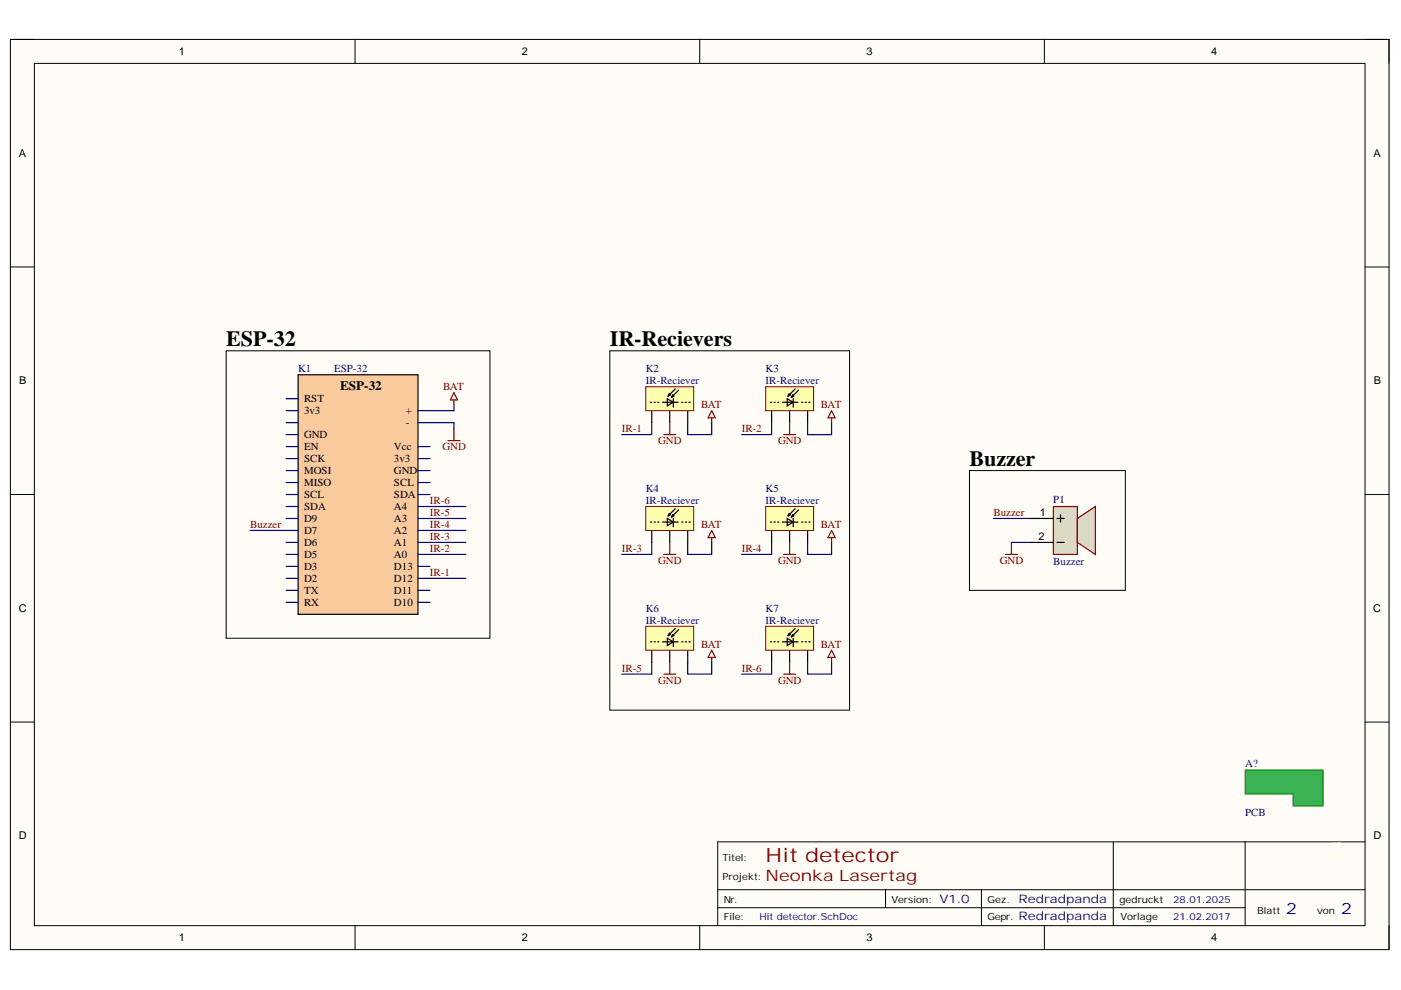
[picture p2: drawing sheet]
<svg xmlns="http://www.w3.org/2000/svg" width="297mm" height="210mm" viewBox="0 0 297 210" stroke-linecap="round" stroke-linejoin="round" font-family="sans-serif">
<path d="M2.2 8.4h292.3v192.9h-292.3z" fill-rule="evenodd" fill="#fffcf8"/>
<path d="M2.2 8.4h292.3v192.9h-292.3z" fill="none" stroke="#000" stroke-width=".21"/>
<path d="M7.3 13.4h282.1v182.9h-282.1z" fill-rule="evenodd" fill="#fffcf8"/>
<g fill="none" stroke="#000" stroke-width=".21">
<path d="M2.2 8.4h5.1M7.3 13.4h282.1v182.9h-282.1zM75.3 8.4v5M148.4 8.4v5M221.4 8.4v5M289.4 8.4h5.1v5M2.2 56.6h5.1M289.4 56.6h5.1M2.2 104.9h5.1M289.4 104.9h5.1M2.2 153.1h5.1M289.4 153.1h5.1"/>
<path d="M236 178.5v17.8M264 178.5v17.8M289.4 178.5h-137.2v17.8M75.3 196.3v5M148.4 196.3v5M152.2 188.6h137.2M152.2 192.5h111.8M187.8 188.6v3.9M208.1 188.6v7.7M221.4 196.3v5M294.5 196.3v5"/>
</g>
<path d="M283.6 178.9l.5-.2 .4 .2a.44 .44 0 0 1-.4 .4 .44 .44 0 0 1-.5-.4z" fill="#ffffe8"/>
<path d="M283.6 178.9l.5-.2 .4 .2a.44 .44 0 0 1-.4 .4 .44 .44 0 0 1-.5-.4z" fill="none" stroke="#ffffe8" stroke-width=".21"/>
<path d="M282 179.3l.6-.6h1.5l.2 .3-.2 .3z" fill-rule="evenodd" fill="#ffffe8"/>
<path d="M282 179.3l.6-.6h1.5l.2 .3-.2 .3z" fill="none" stroke="#ffffe8" stroke-width=".21"/>
<path d="M283.9 181.4l.4-.1 .5 .1a.44 .44 0 0 1-.5 .4 .44 .44 0 0 1-.4-.4z" fill="#ffffe8"/>
<path d="M283.9 181.4l.4-.1 .5 .1a.44 .44 0 0 1-.5 .4 .44 .44 0 0 1-.4-.4z" fill="none" stroke="#ffffe8" stroke-width=".21"/>
<path d="M280.8 181.8l.5-.5h3.3l.2 .2-.2 .3z" fill-rule="evenodd" fill="#ffffe8"/>
<path d="M280.8 181.8l.5-.5h3.3l.2 .2-.2 .3z" fill="none" stroke="#ffffe8" stroke-width=".21"/>
<path d="M264 163.3h16.5v7.6h-6.3v-2.6h-10.2z" fill-rule="evenodd" fill="#3bb253"/>
<path d="M264 163.3h16.5v7.6h-6.3v-2.6h-10.2z" fill="none" stroke="#008000" stroke-width=".21"/>
<path d="M223.3 107.4h5.1v10.2h-5.1z" fill-rule="evenodd" fill="#dcd9c7"/>
<path d="M223.3 107.4h5.1v10.2h-5.1z" fill="none" stroke="#800000" stroke-width=".25"/>
<path d="M228.4 109.9l3.8-2.5v10.2l-3.8-2.6z" fill-rule="evenodd" fill="#dcd9c7"/>
<path d="M213.2 117.6h2.5M214.4 115v2.6M228.4 109.9l3.8-2.5v10.2l-3.8-2.6z" fill="none" stroke="#800000" stroke-width=".25"/>
<path d="M218.3 109.9h5M218.3 115h5M224.1 109.9h1.5M224.1 115h1.5M224.9 109.2v1.5" fill="none" stroke="#000" stroke-width=".25"/>
<path d="M63.2 79.5h25.4v50.7h-25.4z" fill-rule="evenodd" fill="#f9cb9c"/>
<path d="M63.2 79.5h25.4v50.7h-25.4zM138.2 87.1v2.5M142 87.1v2.5M145.8 87.1v2.5" fill="none" stroke="#000" stroke-width=".25"/>
<path d="M95 93.4h2.5M96.2 83.3l.8 1.5h-1.5zM96.2 84.8v1M96.2 90.9v2.5" fill="none" stroke="#800000" stroke-width=".25"/>
<path d="M136.9 82h10.2v5.1h-10.2z" fill-rule="evenodd" fill="#ffffb0"/>
<path d="M136.9 82h10.2v5.1h-10.2z" fill="none" stroke="#800000" stroke-width=".21"/>
<g fill="none" stroke="#000" stroke-width=".25">
<path d="M137.9 85.3h.3M138.7 85.3h.2M139.5 85.3h.2M140.5 85.3h3.3M141.5 84.5l1.3 .8-1.3 .8zM141.9 83.5l.3 .2-.5 .3zM142.6 83.7l.3 .3-.5 .2zM142.8 84.5v1.8M143.2 82.5l-1.5 1.5M143.9 82.7l-1.5 1.5M144.5 85.3h.3M145.3 85.3h.3"/>
<path d="M146.1 85.3h.2M138.2 112.5v2.5M142 112.5v2.5M145.8 112.5v2.5"/>
</g>
<path d="M140.7 92.2h2.6M142 89.6v2.6M150.9 87.1l.8 1.5h-1.6zM150.9 88.6v1" fill="none" stroke="#800000" stroke-width=".25"/>
<path d="M136.9 107.4h10.2v5.1h-10.2z" fill-rule="evenodd" fill="#ffffb0"/>
<path d="M136.9 107.4h10.2v5.1h-10.2z" fill="none" stroke="#800000" stroke-width=".21"/>
<g fill="none" stroke="#000" stroke-width=".25">
<path d="M137.9 110.7h.3M138.7 110.7h.2M139.5 110.7h.2M140.5 110.7h3.3M141.5 109.9l1.3 .8-1.3 .8zM141.9 108.9l.3 .2-.5 .3zM142.6 109.1l.3 .3-.5 .2zM142.8 109.9v1.8M143.2 107.9l-1.5 1.5M143.9 108.1l-1.5 1.5M144.5 110.7h.3M145.3 110.7h.3"/>
<path d="M146.1 110.7h.2M138.2 137.9v2.5M142 137.9v2.5M145.8 137.9v2.5"/>
</g>
<path d="M140.7 117.5h2.6M142 115v2.5M150.9 112.5l.8 1.5h-1.6zM150.9 114v1" fill="none" stroke="#800000" stroke-width=".25"/>
<path d="M136.9 132.8h10.2v5.1h-10.2z" fill-rule="evenodd" fill="#ffffb0"/>
<path d="M136.9 132.8h10.2v5.1h-10.2z" fill="none" stroke="#800000" stroke-width=".21"/>
<g fill="none" stroke="#000" stroke-width=".25">
<path d="M163.6 87.1v2.5M167.4 87.1v2.5M171.2 87.1v2.5M137.9 136.1h.3M138.7 136.1h.2M139.5 136.1h.2M140.5 136.1h3.3M141.5 135.3l1.3 .8-1.3 .7zM141.9 134.3l.3 .2-.5 .3zM142.6 134.5l.3 .3-.5 .2zM142.8 135.3v1.8M143.2 133.3l-1.5 1.5"/>
<path d="M143.9 133.5l-1.5 1.5M144.5 136.1h.3M145.3 136.1h.3M146.1 136.1h.2"/>
</g>
<path d="M150.9 137.9l.8 1.5h-1.6zM150.9 139.4v1M140.7 142.9h2.6M142 140.4v2.5" fill="none" stroke="#800000" stroke-width=".25"/>
<path d="M162.3 82h10.2v5.1h-10.2z" fill-rule="evenodd" fill="#ffffb0"/>
<path d="M162.3 82h10.2v5.1h-10.2z" fill="none" stroke="#800000" stroke-width=".21"/>
<g fill="none" stroke="#000" stroke-width=".25">
<path d="M163.3 85.3h.3M164.1 85.3h.3M164.9 85.3h.2M165.9 85.3h3.3M166.9 84.5l1.3 .8-1.3 .8zM167.3 83.5l.3 .2-.5 .3zM168 83.7l.3 .3-.5 .2zM168.2 84.5v1.8M168.6 82.5l-1.5 1.5M169.3 82.7l-1.5 1.5M170 85.3h.2M170.7 85.3h.3"/>
<path d="M171.5 85.3h.2M163.6 112.5v2.5M167.4 112.5v2.5M171.2 112.5v2.5"/>
</g>
<path d="M166.1 92.2h2.6M167.4 89.6v2.6M176.3 87.1l.8 1.5h-1.6zM176.3 88.6v1" fill="none" stroke="#800000" stroke-width=".25"/>
<path d="M162.3 107.4h10.2v5.1h-10.2z" fill-rule="evenodd" fill="#ffffb0"/>
<path d="M162.3 107.4h10.2v5.1h-10.2z" fill="none" stroke="#800000" stroke-width=".21"/>
<g fill="none" stroke="#000" stroke-width=".25">
<path d="M163.3 110.7h.3M164.1 110.7h.3M164.9 110.7h.2M165.9 110.7h3.3M166.9 109.9l1.3 .8-1.3 .8zM167.3 108.9l.3 .2-.5 .3zM168 109.1l.3 .3-.5 .2zM168.2 109.9v1.8M168.6 107.9l-1.5 1.5M169.3 108.1l-1.5 1.5M170 110.7h.2M170.7 110.7h.3"/>
<path d="M171.5 110.7h.2M163.6 137.9v2.5M167.4 137.9v2.5M171.2 137.9v2.5"/>
</g>
<path d="M166.1 117.5h2.6M167.4 115v2.5M176.3 112.5l.8 1.5h-1.6zM176.3 114v1" fill="none" stroke="#800000" stroke-width=".25"/>
<path d="M162.3 132.8h10.2v5.1h-10.2z" fill-rule="evenodd" fill="#ffffb0"/>
<path d="M162.3 132.8h10.2v5.1h-10.2z" fill="none" stroke="#800000" stroke-width=".21"/>
<g fill="none" stroke="#000" stroke-width=".25">
<path d="M163.3 136.1h.3M164.1 136.1h.3M164.9 136.1h.2M165.9 136.1h3.3M166.9 135.3l1.3 .8-1.3 .7zM167.3 134.3l.3 .2-.5 .3zM168 134.5l.3 .3-.5 .2zM168.2 135.3v1.8M168.6 133.3l-1.5 1.5M169.3 133.5l-1.5 1.5M170 136.1h.2M170.7 136.1h.3"/>
<path d="M171.5 136.1h.2"/>
</g>
<path d="M176.3 137.9l.8 1.5h-1.6zM176.3 139.4v1M166.1 142.9h2.6M167.4 140.4v2.5" fill="none" stroke="#800000" stroke-width=".25"/>
<path d="M48 74.4h55.9v60.9h-55.9zM129.3 74.4h50.8v76.2h-50.8zM205.5 99.8h33.1v25.4h-33.1z" fill="none" stroke="#000" stroke-width=".21"/>
<g fill="none" stroke="#000080" stroke-width=".25">
<path d="M60.7 84.5h2.5M60.7 99.8h2.5M60.7 97.2h2.5M60.7 94.7h2.5M60.7 92.2h2.5M60.7 89.6h2.5M60.7 87.1h2.5M88.6 89.6h7.6v1.3M88.6 99.8h2.6M88.6 97.2h2.6M88.6 94.7h2.6M96.2 85.8v1.3h-7.6"/>
<path d="M138.2 89.6v2.6h-6.4M145.8 89.6v2.6h5.1v-2.6M163.6 89.6v2.6h-6.4M171.2 89.6v2.6h5.1v-2.6M53 112.5h10.2M60.7 109.9h2.5M60.7 115h2.5M60.7 117.5h2.5M60.7 107.4h2.5M60.7 104.9h2.5M60.7 102.3h2.5M88.6 109.9h10.2"/>
<path d="M88.6 115h10.2M88.6 112.5h10.2M88.6 117.5h10.2M88.6 107.4h10.2M88.6 104.9h2.6M88.6 102.3h2.6M138.2 115v2.5h-6.4M145.8 115v2.5h5.1v-2.5M163.6 115v2.5h-6.4M171.2 115v2.6h5.1v-2.6M210.6 109.9h7.7M214.4 115h3.9"/>
<path d="M60.7 122.6h2.5M60.7 127.7h2.5M60.7 125.2h2.5M60.7 120.1h2.5M88.6 122.6h10.2M88.6 127.7h2.6M88.6 125.2h2.6M88.6 120.1h2.6M138.2 140.4v2.5h-6.4M145.8 140.4v2.5h5.1v-2.5M163.6 140.4v2.5h-6.4M171.2 140.4v2.5h5.1v-2.5"/>
</g>
<g font-size="4.6">
<text x="48" y="73.4">ESP-32</text>
<text x="129.3" y="73.4">IR-Recievers</text>
<text x="205.6" y="98.8">Buzzer</text>
</g>
<text font-size="4.2" fill="#800000" x="162.3" y="182.7">Hit detector</text>
<text font-size="3.3" fill="#800000" x="162.3" y="186.9">Neonka Lasertag</text>
<g font-size="3.3" fill="#000080">
<text x="272.6" y="193.8">2</text>
<text x="284.3" y="193.8">2</text>
</g>
<text font-size="2.7" x="72.1" y="82.7">ESP-32</text>
<g font-size="2.5" fill="#000080">
<text x="199.2" y="191.4">V1.0</text>
<text x="216" y="191.4">Redradpanda</text>
<text x="216" y="195">Redradpanda</text>
</g>
<g font-size="2.3">
<text x="37.9" y="11.7">1</text>
<text x="110.6" y="11.7">2</text>
<text x="183.7" y="11.7">3</text>
<text x="256.8" y="11.7">4</text>
<text x="4" y="33.3">A</text>
<text x="291.2" y="33.3">A</text>
<text x="4.1" y="81.5">B</text>
<text x="291.2" y="81.5">B</text>
<text x="64.5" y="85.3">RST</text>
<text x="64.5" y="87.8">3v3</text>
<text x="86.1" y="87.8">+</text>
<text x="64.5" y="95.5">EN</text>
<text x="64.5" y="92.9">GND</text>
<text x="83.5" y="95.5">Vcc</text>
<text x="86.1" y="90.4">-</text>
<text x="64.5" y="100.5">MOSI</text>
<text x="64.5" y="98">SCK</text>
<text x="83.5" y="100.5">GND</text>
<text x="83.5" y="98">3v3</text>
<text x="64.5" y="105.6">SCL</text>
<text x="64.5" y="103.1">MISO</text>
<text x="83.5" y="105.6">SDA</text>
<text x="83.5" y="103.1">SCL</text>
<text x="64.5" y="113.2">D7</text>
<text x="64.5" y="110.7">D9</text>
<text x="64.5" y="108.1">SDA</text>
<text x="83.5" y="113.2">A2</text>
<text x="83.5" y="110.7">A3</text>
<text x="83.5" y="108.1">A4</text>
<text x="220.4" y="109.4">1</text>
<text x="64.5" y="118.3">D5</text>
<text x="64.5" y="115.8">D6</text>
<text x="83.5" y="118.3">A0</text>
<text x="83.5" y="115.8">A1</text>
<text x="220.1" y="114.5">2</text>
<text x="64.5" y="125.9">TX</text>
<text x="64.5" y="123.4">D2</text>
<text x="64.5" y="120.8">D3</text>
<text x="83.5" y="125.9">D11</text>
<text x="83.5" y="123.4">D12</text>
<text x="83.5" y="120.8">D13</text>
<text x="4" y="129.7">C</text>
<text x="64.5" y="128.5">RX</text>
<text x="83.5" y="128.5">D10</text>
<text x="291.2" y="129.7">C</text>
<text x="4" y="178">D</text>
<text x="291.2" y="178">D</text>
<text x="37.9" y="199.6">1</text>
<text x="110.6" y="199.6">2</text>
<text x="183.7" y="199.6">3</text>
<text x="256.8" y="199.6">4</text>
</g>
<g font-size="2.3" fill="#000080">
<text x="63.2" y="78.9">K1</text>
<text x="70.8" y="78.9">ESP-32</text>
<text x="136.9" y="78.9">K2</text>
<text x="136.9" y="81.5">IR-Reciever</text>
<text x="162.3" y="78.9">K3</text>
<text x="162.3" y="81.5">IR-Reciever</text>
<text x="136.9" y="104.3">K4</text>
<text x="136.9" y="106.9">IR-Reciever</text>
<text x="162.3" y="104.3">K5</text>
<text x="162.3" y="106.9">IR-Reciever</text>
<text x="223.3" y="106.6">P1</text>
<text x="223.3" y="119.8">Buzzer</text>
<text x="136.9" y="129.7">K6</text>
<text x="162.3" y="129.7">K7</text>
<text x="136.9" y="132.3">IR-Reciever</text>
<text x="162.3" y="132.3">IR-Reciever</text>
<text x="264" y="162.7">A?</text>
<text x="264" y="172.9">PCB</text>
</g>
<g font-size="2.3" fill="#800000">
<text x="94" y="82.7">BAT</text>
<text x="148.6" y="86.5">BAT</text>
<text x="174" y="86.5">BAT</text>
<text x="93.8" y="95.5">GND</text>
<text x="131.8" y="91.7">IR-1</text>
<text x="139.5" y="94.2">GND</text>
<text x="157.3" y="91.7">IR-2</text>
<text x="165" y="94.2">GND</text>
<text x="91.1" y="106.9">IR-6</text>
<text x="53" y="111.9">Buzzer</text>
<text x="91.1" y="111.9">IR-4</text>
<text x="91.1" y="109.4">IR-5</text>
<text x="148.6" y="111.9">BAT</text>
<text x="174" y="111.9">BAT</text>
<text x="210.6" y="109.4">Buzzer</text>
<text x="91.1" y="117">IR-2</text>
<text x="91.1" y="114.5">IR-3</text>
<text x="131.8" y="117">IR-3</text>
<text x="139.5" y="119.6">GND</text>
<text x="157.3" y="117">IR-4</text>
<text x="165" y="119.6">GND</text>
<text x="212" y="119.6">GND</text>
<text x="91.1" y="122.1">IR-1</text>
<text x="148.6" y="137.3">BAT</text>
<text x="174" y="137.3">BAT</text>
<text x="131.8" y="142.4">IR-5</text>
<text x="157.3" y="142.4">IR-6</text>
<text x="139.5" y="145">GND</text>
<text x="165" y="145">GND</text>
</g>
<g font-size="2.1">
<text x="153.2" y="182.6">Titel:</text>
<text x="153.2" y="186.7">Projekt:</text>
<text x="153.4" y="191.5">Nr.</text>
<text x="189" y="191.5">Version:</text>
<text x="209.4" y="191.5">Gez.</text>
<text x="237.3" y="191.5">gedruckt</text>
<text x="153.4" y="195">File:</text>
<text x="209.4" y="195">Gepr.</text>
<text x="237.6" y="195">Vorlage</text>
<text x="266.5" y="193.8">Blatt</text>
<text x="279.2" y="193.8">von</text>
</g>
<g font-size="2.1" fill="#000080">
<text x="248.7" y="191.5">28.01.2025</text>
<text x="161.1" y="195">Hit detector.SchDoc</text>
<text x="248.7" y="195">21.02.2017</text>
</g>
</svg>
